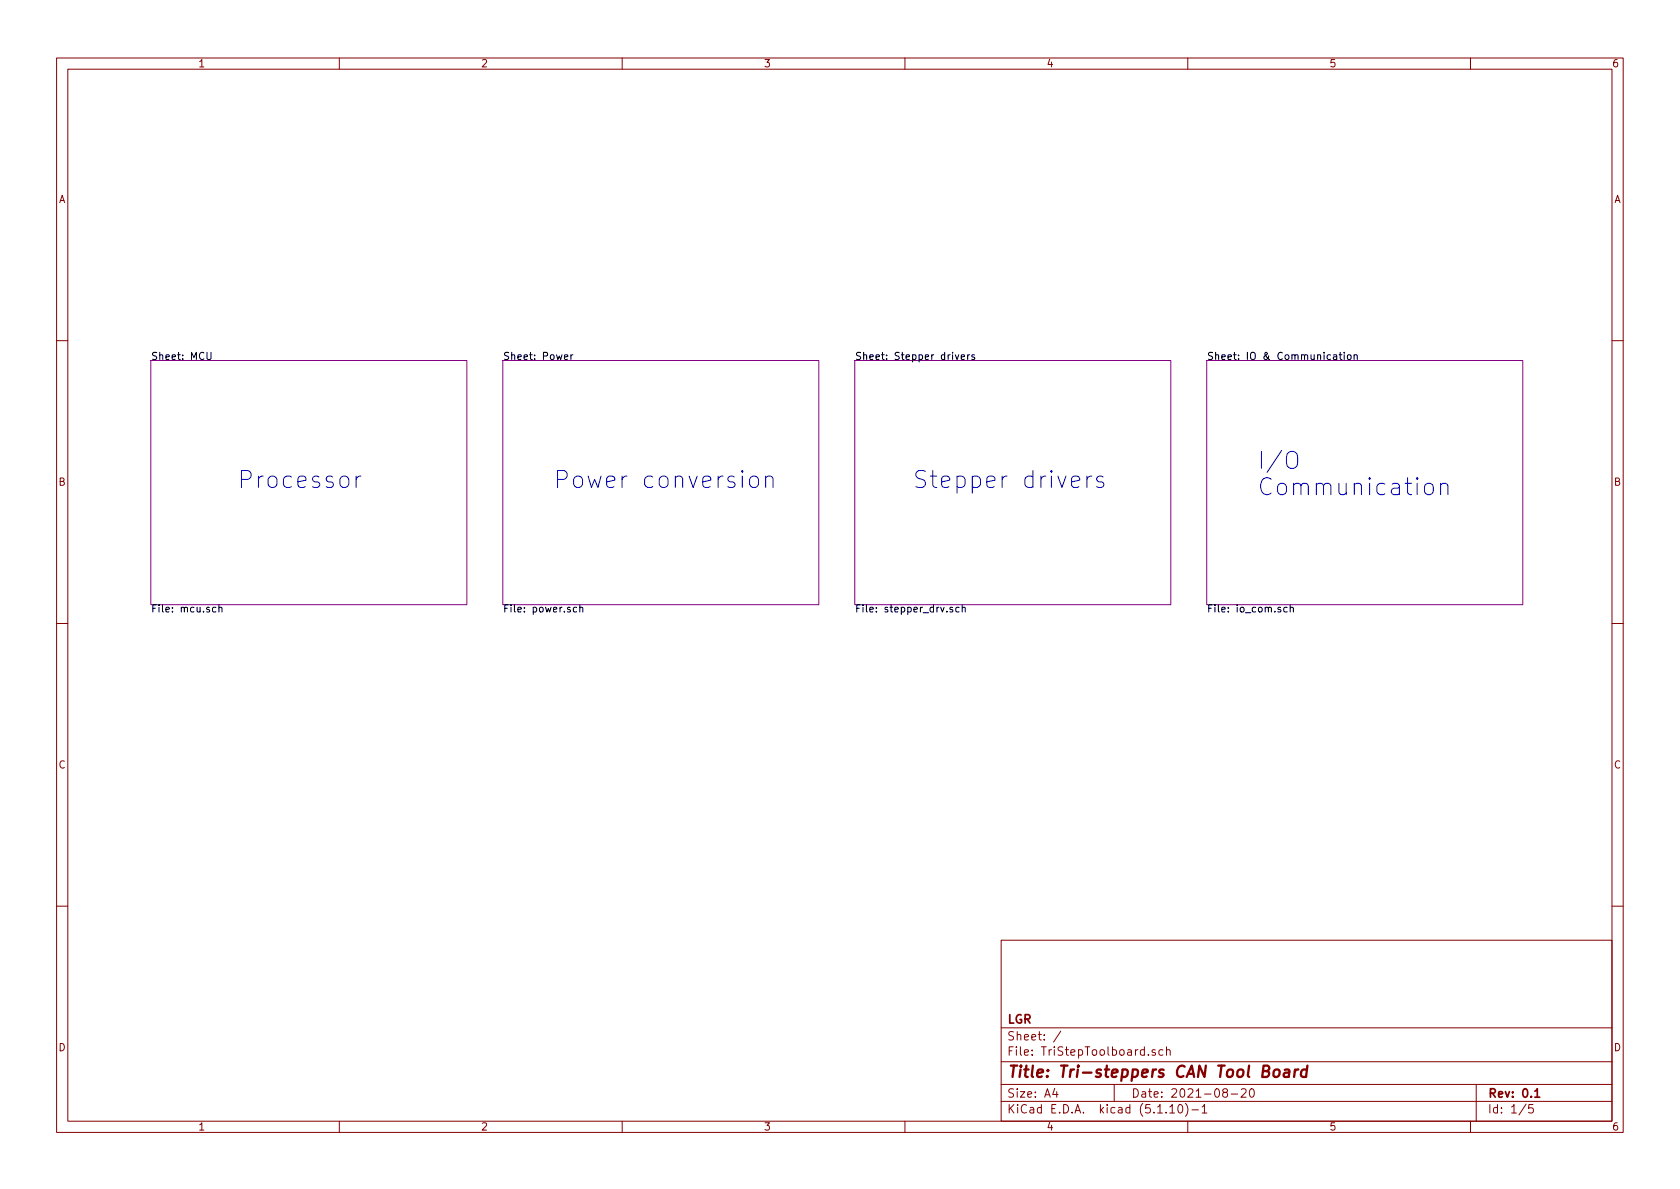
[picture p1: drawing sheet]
<svg xmlns="http://www.w3.org/2000/svg" width="297mm" height="210mm" viewBox="0 0 297 210" stroke-linecap="round" stroke-linejoin="round" font-family="sans-serif">
<g fill="none" stroke="#840000" stroke-width=".18">
<path d="M10 10.3h277v189.9h-277zM12 12.2h273v186.1h-273zM60 10.3v1.9M110 10.3v1.9M160 10.3v1.9M210 10.3v1.9M260 10.3v1.9M10 60.2h2M285 60.2h2M10 110.3h2M285 110.3h2M10 160.2h2"/>
<path d="M177 166.3h108v32h-108zM285 160.2h2M60 198.3v1.9M110 198.3v1.9M160 198.3v1.9M177 194.8h108M177 191.8h108M177 187.8h108M177 181.8h108M186.5 192.5l-.4 1h1M186.8 193v1M187.6 182.3l-1.3 2"/>
<path d="M197 191.8v3M203 186.5v.1M204.3 185.7a.37 .37 0 0 0-.6 .1l.1 .2 .5 .2v.1l-.2 .3-.4-.1M205.6 185.7l-.4-.1-.3 .3 .1 .6 .2 .1 .4-.1M206.2 185.7h.1a.37 .37 0 0 1 .6 .1v.8M206.2 185.1v1.5M206.8 195.8l.5-.5v1.5M206.8 196.8h.9M208.5 195.4l.1-.1a.8 .8 0 0 1 .5 .8 .8 .8 0 0 1-.5 .7 1 1 0 0 1-.1-1.4zM209.6 195.1a1.71 1.71 0 0 1 0 2.3M210 198.3v1.9M210.7 196.3h1.2"/>
<path d="M212.5 195.8l.5-.5v1.5M212.5 196.8h.9M216.5 193.2l-.3-.3 .1-.2a.48 .48 0 0 1 .6-.1l.1 .2-.1 .3-.6 .1a.48 .48 0 0 0 0 .7l.2 .1 .5-.1v-.4l-.2-.3M217.7 193.5h1.1M219.5 192.7l.2-.2h.3l.3 .2v.3v.2l-.9 .8h.9M221.1 192.6l.2-.1a.8 .8 0 0 1 .5 .8 .8 .8 0 0 1-.5 .7 1 1 0 0 1-.2-1.4zM260 198.3v1.9M261 191.8v6.5M269.8 195.2l-1.2 2M271 195.3h-.7v.7l.2-.1 .5 .1 .1 .2-.1 .5-.2 .1-.5-.1"/>
</g>
<path d="M271.4 193l.4-.5v1.5M271.4 194h.8" fill="none" stroke="#840000" stroke-width=".3"/>
<path d="M225.3 189.3a.53 .53 0 0 1 .6-.2 .53 .53 0 0 1 .4 .4l-.1 .6a.54 .54 0 0 1-.5 .4 .54 .54 0 0 1-.6-.4zM227.2 189.2h.7v1.2M228 189.6l-.7 .1a.41 .41 0 0 0-.3 .3 .41 .41 0 0 0 .2 .4l.7-.1M229 189.1l-.2 1.3M229.6 189.1a.55 .55 0 0 0-.7 .4M231.1 189.2a.68 .68 0 0 0-1 .3v.8l.3 .1 .5-.1M231.2 188.4l-.3 2" fill="none" stroke="#840000" stroke-width=".41"/>
<path d="M26.7 63.7h55.8v43.2h-55.8zM88.9 63.7h55.9v43.2h-55.9zM151.1 63.7h55.9v43.2h-55.9zM213.4 63.7h55.8v43.2h-55.8z" fill="none" stroke="#840084" stroke-width=".18"/>
<g fill="none" stroke="#000" stroke-width=".18">
<path d="M36.6 62.3v1l.2 .3h.3l.2-.3v-1M99.8 63.1l.6-.1-.1-.2-.3-.1-.2 .2v.6h.5M100.9 62.7v.9M101.3 62.7l-.4 .3M168.9 62.7l.3 .9 .3-.9M170 63.1l.5-.1v-.2l-.4-.1-.1 .2v.6h.5M171.1 62.7v.9M171.4 62.7l-.3 .3M172.3 62.8l-.3-.1-.2 .2 .1 .2 .4 .1v.3h-.5M235.8 62.8h.5v.8M236.3 63l-.4 .1-.2 .2 .1 .2h.5M236.8 62.7h.5"/>
<path d="M237 62.3v1.1l.3 .2M237.7 62.3v.1M237.7 62.7v.9M238.3 62.8l.3-.1 .2 .2 .1 .4-.1 .2-.3 .1-.2-.2zM239.4 62.9l.2-.2 .3 .1 .1 .8M239.4 62.7v.9M38.2 107.4h-.4l-.2 .2 .1 .6h.5M38.7 107.5l.2-.1h.3v.8M38.7 107v1.2M102 107.4h-.4l-.2 .2 .1 .6h.5M102.5 107.5l.2-.1h.3v.8M102.5 107v1.2"/>
<path d="M168.4 107.4h-.3l-.2 .2 .1 .1 .4 .2v.3h-.5M169.6 107.4h-.4l-.2 .2 .1 .6h.5M170.1 107.5l.2-.1h.3l.1 .8M170.1 107v1.2M227.6 107.4h-.4l-.2 .2 .1 .6h.5M228.1 107.5l.2-.1h.3l.1 .8M228.1 107v1.2"/>
</g>
<g fill="none" stroke="#0000c2" stroke-width=".18">
<path d="M63 84.2v2M63.8 84.2a.77 .77 0 0 0-.8 .6M132.7 84.5a.81 .81 0 0 1 .8-.3 .81 .81 0 0 1 .6 .6v.8a.81 .81 0 0 1-.8 .6 .81 .81 0 0 1-.8-.6v-.8zM135.4 84.5a.76 .76 0 0 1 1.3 .1v1.6M135.4 84.2v2M189.5 85.2l1.4-.3-.1-.6-.3-.1h-.6l-.3 .1-.1 .3v1.2l.1 .2 .3 .2h.6l.3-.2M192.2 84.2v2M193 84.2a.77 .77 0 0 0-.8 .6M195 84.3a.7 .7 0 0 0-1.1 .3l.1 .5 1 .2 .2 .3-.2 .4-.3 .2h-.5l-.3-.2M227.6 80.3a1 1 0 0 1 1.1-.5 1 1 0 0 1 .7 1v1a.99 .99 0 0 1-1 1.1 .99 .99 0 0 1-.9-1.1zM252 85.7a.81 .81 0 0 1 .8-.2 .81 .81 0 0 1 .6 .5v.9a.8 .8 0 0 1-.8 .6 .8 .8 0 0 1-.7-.6v-.9zM254.7 85.7a.76 .76 0 0 1 1.3 .2v1.6"/>
<path d="M254.7 85.5v2"/>
</g>
<g font-size="4.2" fill="#0000c2">
<text x="222.2" y="83">I/O</text>
<text x="41.9" y="86.4">Processor</text>
<text x="97.8" y="86.4">Power conversion</text>
<text x="161.3" y="86.4">Stepper drivers</text>
<text x="222.2" y="87.6">Communication</text>
</g>
<text font-size="2.8" fill="#840000" x="178" y="190.5">Title: Tri-steppers CAN Tool Board</text>
<g font-size="2.1" fill="#840000">
<text x="178" y="184">Sheet: /</text>
<text x="178" y="181">LGR</text>
<text x="178" y="186.7">File: TriStepToolboard.sch</text>
<text x="178" y="196.9">KiCad E.D.A. kicad (5.1.10)-1</text>
<text x="178" y="194.1">Size: A4</text>
<text x="200" y="194.1">Date: 2021-08-20</text>
<text x="263" y="194.1">Rev: 0.1</text>
<text x="263" y="196.9">Id: 1/5</text>
</g>
<g font-size="1.8" fill="#840000">
<text x="35" y="11.9">1</text>
<text x="85" y="11.9">2</text>
<text x="135" y="11.9">3</text>
<text x="185" y="11.9">4</text>
<text x="235" y="11.9">5</text>
<text x="285" y="11.9">6</text>
<text x="10.4" y="35.9">A</text>
<text x="285.4" y="35.9">A</text>
<text x="10.4" y="85.9">B</text>
<text x="285.4" y="85.9">B</text>
<text x="10.4" y="135.9">C</text>
<text x="285.4" y="135.9">C</text>
<text x="10.4" y="185.9">D</text>
<text x="285.4" y="185.9">D</text>
<text x="35" y="199.9">1</text>
<text x="85" y="199.9">2</text>
<text x="135" y="199.9">3</text>
<text x="185" y="199.9">4</text>
<text x="235" y="199.9">5</text>
<text x="285" y="199.9">6</text>
</g>
<g font-size="1.8">
<text x="26.7" y="63.6">Sheet: MCU</text>
<text x="88.9" y="63.6">Sheet: Power</text>
<text x="151.1" y="63.6">Sheet: Stepper drivers</text>
<text x="213.4" y="63.6">Sheet: IO &amp; Communication</text>
<text x="26.7" y="108.3">File: mcu.sch</text>
<text x="88.9" y="108.3">File: power.sch</text>
<text x="151.1" y="108.3">File: stepper_drv.sch</text>
<text x="213.4" y="108.3">File: io_com.sch</text>
</g>
</svg>
